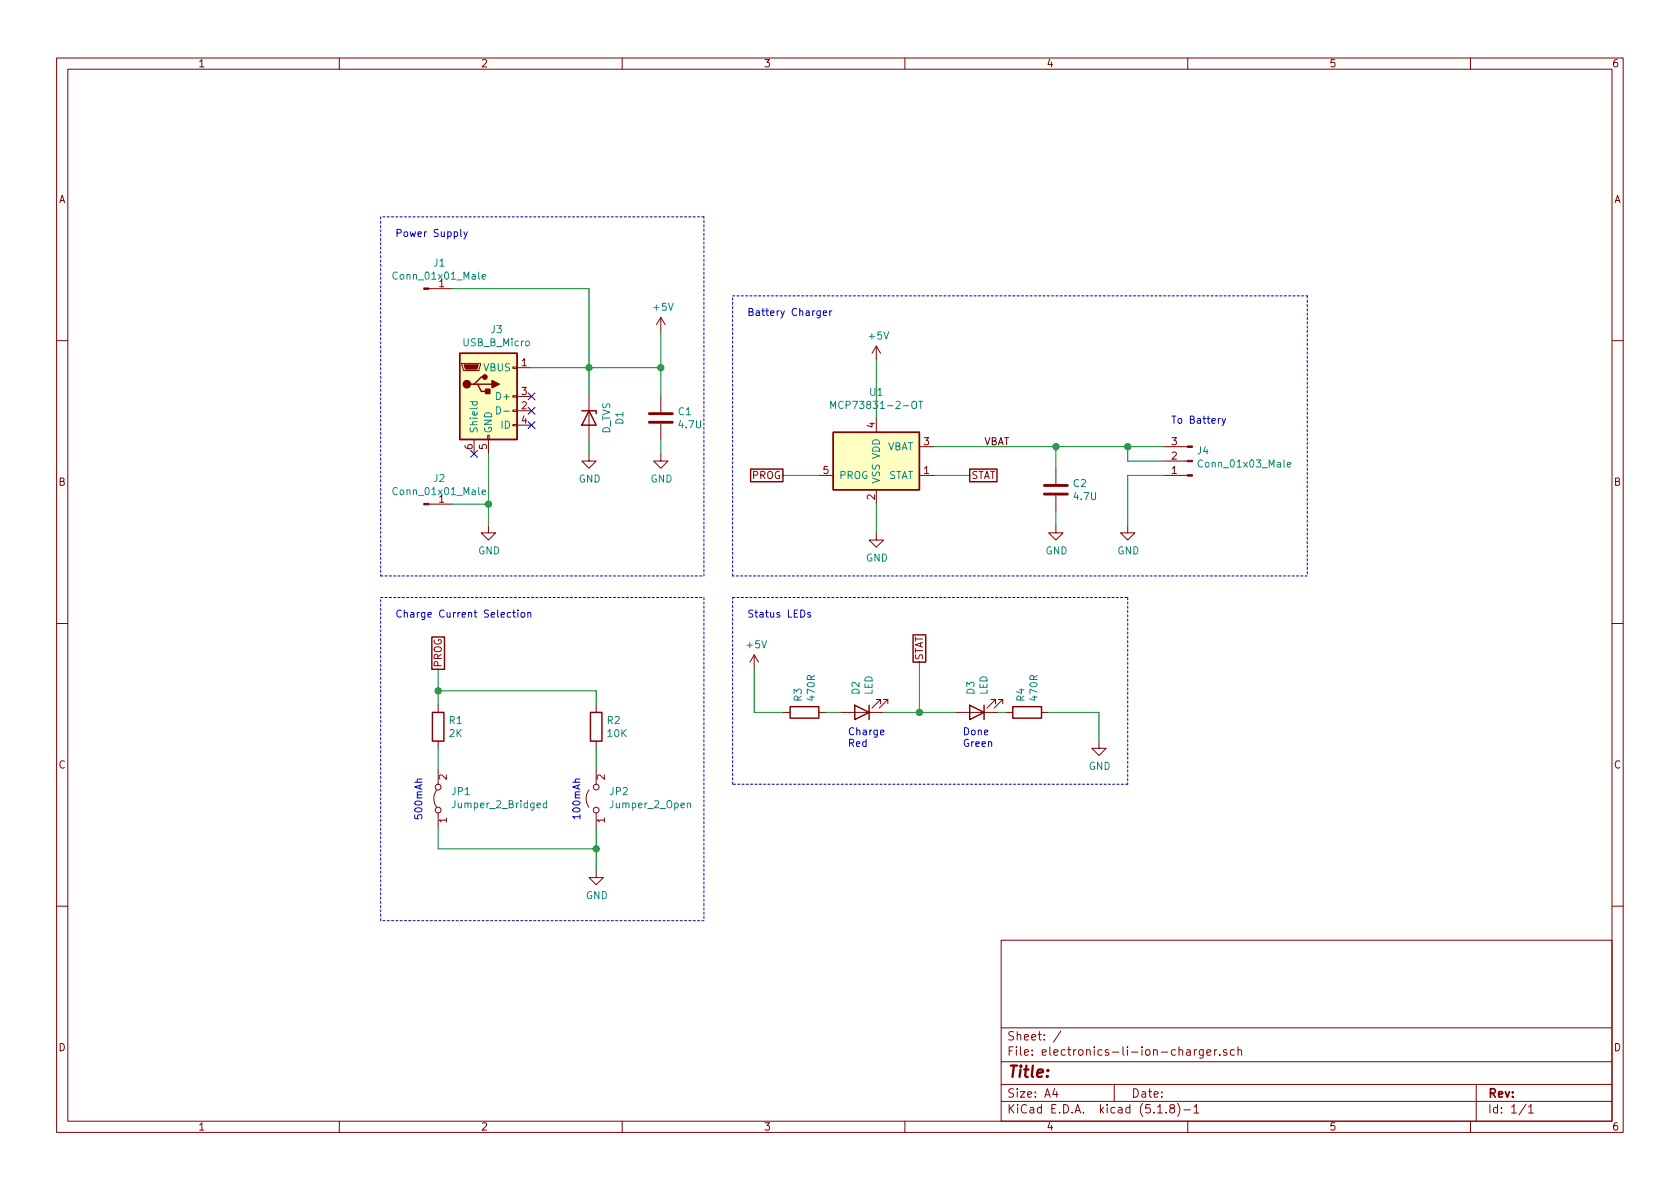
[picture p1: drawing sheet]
EESchema Schematic File Version 4
EELAYER 30 0
EELAYER END
$Descr A4 11693 8268
encoding utf-8
Sheet 1 1
Title ""
Date ""
Rev ""
Comp ""
Comment1 ""
Comment2 ""
Comment3 ""
Comment4 ""
$EndDescr
$Comp
L Device:R R4
U 1 1
P 7150 4950
F 0 "R4" H 7220 4996 50  0000 L CNN
F 1 "470R" H 7220 4905 50  0000 L CNN
F 2 "Resistor_SMD:R_1206_3216Metric_Pad1.30x1.75mm_HandSolder" V 7080 4950 50  0001 C CNN
F 3 "~" H 7150 4950 50  0001 C CNN
	1    7150 4950
	0    -1   -1   0   
$EndComp
$Comp
L Device:R R3
U 1 1
P 5600 4950
F 0 "R3" H 5670 4996 50  0000 L CNN
F 1 "470R" H 5670 4905 50  0000 L CNN
F 2 "Resistor_SMD:R_1206_3216Metric_Pad1.30x1.75mm_HandSolder" V 5530 4950 50  0001 C CNN
F 3 "~" H 5600 4950 50  0001 C CNN
	1    5600 4950
	0    -1   -1   0   
$EndComp
$Comp
L Device:C C2
U 1 1
P 7350 3400
F 0 "C2" H 7465 3446 50  0000 L CNN
F 1 "4.7U" H 7465 3355 50  0000 L CNN
F 2 "Capacitor_SMD:C_1206_3216Metric_Pad1.33x1.80mm_HandSolder" H 7388 3250 50  0001 C CNN
F 3 "~" H 7350 3400 50  0001 C CNN
	1    7350 3400
	1    0    0    -1  
$EndComp
$Comp
L Device:C C1
U 1 1
P 4600 2900
F 0 "C1" H 4715 2946 50  0000 L CNN
F 1 "4.7U" H 4715 2855 50  0000 L CNN
F 2 "Capacitor_SMD:C_1206_3216Metric_Pad1.33x1.80mm_HandSolder" H 4638 2750 50  0001 C CNN
F 3 "~" H 4600 2900 50  0001 C CNN
	1    4600 2900
	1    0    0    -1  
$EndComp
$Comp
L Device:LED D3
U 1 1
P 6800 4950
F 0 "D3" V 6839 4832 50  0000 R CNN
F 1 "LED" V 6748 4832 50  0000 R CNN
F 2 "LED_SMD:LED_1206_3216Metric_Pad1.42x1.75mm_HandSolder" H 6800 4950 50  0001 C CNN
F 3 "~" H 6800 4950 50  0001 C CNN
	1    6800 4950
	-1   0    0    1   
$EndComp
$Comp
L Device:LED D2
U 1 1
P 6000 4950
F 0 "D2" V 6039 4832 50  0000 R CNN
F 1 "LED" V 5948 4832 50  0000 R CNN
F 2 "LED_SMD:LED_1206_3216Metric_Pad1.42x1.75mm_HandSolder" H 6000 4950 50  0001 C CNN
F 3 "~" H 6000 4950 50  0001 C CNN
	1    6000 4950
	-1   0    0    1   
$EndComp
$Comp
L Connector:USB_B_Micro J3
U 1 1
P 3400 2750
F 0 "J3" H 3457 3217 50  0000 C CNN
F 1 "USB_B_Micro" H 3457 3126 50  0000 C CNN
F 2 "Connector_USB:USB_Micro-B_Amphenol_10118194_Horizontal" H 3550 2700 50  0001 C CNN
F 3 "~" H 3550 2700 50  0001 C CNN
	1    3400 2750
	1    0    0    -1  
$EndComp
$Comp
L Battery_Management:MCP73831-2-OT U1
U 1 1
P 6100 3200
F 0 "U1" H 6100 3681 50  0000 C CNN
F 1 "MCP73831-2-OT" H 6100 3590 50  0000 C CNN
F 2 "Package_TO_SOT_SMD:SOT-23-5_HandSoldering" H 6150 2950 50  0001 L CIN
F 3 "http://ww1.microchip.com/downloads/en/DeviceDoc/20001984g.pdf" H 5950 3150 50  0001 C CNN
	1    6100 3200
	1    0    0    -1  
$EndComp
$Comp
L power:GND #PWR0101
U 1 1
P 7850 3650
F 0 "#PWR0101" H 7850 3400 50  0001 C CNN
F 1 "GND" H 7855 3477 50  0000 C CNN
F 2 "" H 7850 3650 50  0001 C CNN
F 3 "" H 7850 3650 50  0001 C CNN
	1    7850 3650
	1    0    0    -1  
$EndComp
$Comp
L power:+5V #PWR0102
U 1 1
P 6100 2500
F 0 "#PWR0102" H 6100 2350 50  0001 C CNN
F 1 "+5V" H 6115 2673 50  0000 C CNN
F 2 "" H 6100 2500 50  0001 C CNN
F 3 "" H 6100 2500 50  0001 C CNN
	1    6100 2500
	1    0    0    -1  
$EndComp
$Comp
L Connector:Conn_01x03_Male J4
U 1 1
P 8300 3200
F 0 "J4" H 8272 3132 50  0000 R CNN
F 1 "Conn_01x03_Male" H 8272 3223 50  0000 R CNN
F 2 "Connector_PinHeader_2.54mm:PinHeader_1x03_P2.54mm_Vertical" H 8300 3200 50  0001 C CNN
F 3 "~" H 8300 3200 50  0001 C CNN
	1    8300 3200
	-1   0    0    1   
$EndComp
Wire Wire Line
	7350 3100 7350 3250
Wire Wire Line
	7350 3100 7850 3100
Wire Wire Line
	8100 3200 7850 3200
Wire Wire Line
	7850 3200 7850 3100
Connection ~ 7850 3100
Wire Wire Line
	7850 3100 8100 3100
Wire Wire Line
	8100 3300 7850 3300
Wire Wire Line
	7850 3300 7850 3650
Wire Wire Line
	7350 3550 7350 3650
$Comp
L power:GND #PWR0103
U 1 1
P 7350 3650
F 0 "#PWR0103" H 7350 3400 50  0001 C CNN
F 1 "GND" H 7355 3477 50  0000 C CNN
F 2 "" H 7350 3650 50  0001 C CNN
F 3 "" H 7350 3650 50  0001 C CNN
	1    7350 3650
	1    0    0    -1  
$EndComp
Wire Wire Line
	5750 4950 5850 4950
$Comp
L power:GND #PWR0106
U 1 1
P 4100 3150
F 0 "#PWR0106" H 4100 2900 50  0001 C CNN
F 1 "GND" H 4105 2977 50  0000 C CNN
F 2 "" H 4100 3150 50  0001 C CNN
F 3 "" H 4100 3150 50  0001 C CNN
	1    4100 3150
	1    0    0    -1  
$EndComp
$Comp
L power:GND #PWR0107
U 1 1
P 4600 3150
F 0 "#PWR0107" H 4600 2900 50  0001 C CNN
F 1 "GND" H 4605 2977 50  0000 C CNN
F 2 "" H 4600 3150 50  0001 C CNN
F 3 "" H 4600 3150 50  0001 C CNN
	1    4600 3150
	1    0    0    -1  
$EndComp
NoConn ~ 3300 3150
NoConn ~ 3700 2950
NoConn ~ 3700 2850
NoConn ~ 3700 2750
$Comp
L power:+5V #PWR0108
U 1 1
P 4600 2300
F 0 "#PWR0108" H 4600 2150 50  0001 C CNN
F 1 "+5V" H 4615 2473 50  0000 C CNN
F 2 "" H 4600 2300 50  0001 C CNN
F 3 "" H 4600 2300 50  0001 C CNN
	1    4600 2300
	1    0    0    -1  
$EndComp
Wire Wire Line
	3700 2550 4100 2550
Wire Wire Line
	4600 2550 4600 2300
Wire Wire Line
	4600 2550 4600 2750
Connection ~ 4100 2550
Wire Wire Line
	4100 2750 4100 2550
Wire Wire Line
	4600 3050 4600 3150
Wire Wire Line
	4100 2550 4600 2550
Text Notes 2750 1650 0    50   ~ 0
Power Supply
$Comp
L Connector:Conn_01x01_Male J1
U 1 1
P 2950 2000
F 0 "J1" H 3058 2181 50  0000 C CNN
F 1 "Conn_01x01_Male" H 3058 2090 50  0000 C CNN
F 2 "Connector_PinHeader_2.54mm:PinHeader_1x01_P2.54mm_Vertical" H 2950 2000 50  0001 C CNN
F 3 "~" H 2950 2000 50  0001 C CNN
	1    2950 2000
	1    0    0    -1  
$EndComp
$Comp
L Connector:Conn_01x01_Male J2
U 1 1
P 2950 3500
F 0 "J2" H 3058 3681 50  0000 C CNN
F 1 "Conn_01x01_Male" H 3058 3590 50  0000 C CNN
F 2 "Connector_PinHeader_2.54mm:PinHeader_1x01_P2.54mm_Vertical" H 2950 3500 50  0001 C CNN
F 3 "~" H 2950 3500 50  0001 C CNN
	1    2950 3500
	1    0    0    -1  
$EndComp
Connection ~ 4600 2550
Wire Wire Line
	3150 2000 4100 2000
Wire Wire Line
	4100 2000 4100 2550
Wire Wire Line
	3400 3150 3400 3500
Wire Wire Line
	3150 3500 3400 3500
Connection ~ 3400 3500
Wire Wire Line
	3400 3500 3400 3650
$Comp
L power:GND #PWR0109
U 1 1
P 3400 3650
F 0 "#PWR0109" H 3400 3400 50  0001 C CNN
F 1 "GND" H 3405 3477 50  0000 C CNN
F 2 "" H 3400 3650 50  0001 C CNN
F 3 "" H 3400 3650 50  0001 C CNN
	1    3400 3650
	1    0    0    -1  
$EndComp
Wire Notes Line
	2650 1500 2650 4000
Wire Notes Line
	2650 4000 4900 4000
Wire Notes Line
	4900 4000 4900 1500
Wire Notes Line
	4900 1500 2650 1500
$Comp
L Device:R R2
U 1 1
P 4150 5050
F 0 "R2" H 4220 5096 50  0000 L CNN
F 1 "10K" H 4220 5005 50  0000 L CNN
F 2 "Resistor_SMD:R_1206_3216Metric_Pad1.30x1.75mm_HandSolder" V 4080 5050 50  0001 C CNN
F 3 "~" H 4150 5050 50  0001 C CNN
	1    4150 5050
	1    0    0    -1  
$EndComp
$Comp
L Jumper:Jumper_2_Bridged JP1
U 1 1
P 3050 5550
F 0 "JP1" V 3096 5462 50  0000 R CNN
F 1 "Jumper_2_Bridged" V 3005 5462 50  0000 R CNN
F 2 "Connector_PinHeader_2.54mm:PinHeader_1x02_P2.54mm_Vertical" H 3050 5550 50  0001 C CNN
F 3 "~" H 3050 5550 50  0001 C CNN
	1    3050 5550
	0    -1   -1   0   
$EndComp
$Comp
L Device:R R1
U 1 1
P 3050 5050
F 0 "R1" H 3120 5096 50  0000 L CNN
F 1 "2K" H 3120 5005 50  0000 L CNN
F 2 "Resistor_SMD:R_1206_3216Metric_Pad1.30x1.75mm_HandSolder" V 2980 5050 50  0001 C CNN
F 3 "~" H 3050 5050 50  0001 C CNN
	1    3050 5050
	1    0    0    -1  
$EndComp
$Comp
L power:GND #PWR0104
U 1 1
P 4150 6050
F 0 "#PWR0104" H 4150 5800 50  0001 C CNN
F 1 "GND" H 4155 5877 50  0000 C CNN
F 2 "" H 4150 6050 50  0001 C CNN
F 3 "" H 4150 6050 50  0001 C CNN
	1    4150 6050
	1    0    0    -1  
$EndComp
Wire Wire Line
	6950 4950 7000 4950
$Comp
L power:GND #PWR02
U 1 1
P 6100 3700
F 0 "#PWR02" H 6100 3450 50  0001 C CNN
F 1 "GND" H 6105 3527 50  0000 C CNN
F 2 "" H 6100 3700 50  0001 C CNN
F 3 "" H 6100 3700 50  0001 C CNN
	1    6100 3700
	1    0    0    -1  
$EndComp
Wire Wire Line
	6100 3500 6100 3700
Text GLabel 5450 3300 0    50   UnSpc ~ 0
PROG
Wire Wire Line
	5450 3300 5700 3300
Wire Wire Line
	4150 4800 4150 4900
Wire Wire Line
	4150 6050 4150 5900
Wire Wire Line
	3050 5900 3050 5750
Connection ~ 4150 5900
Wire Wire Line
	4150 5900 4150 5750
$Comp
L Jumper:Jumper_2_Open JP2
U 1 1
P 4150 5550
F 0 "JP2" V 4196 5462 50  0000 R CNN
F 1 "Jumper_2_Open" V 4105 5462 50  0000 R CNN
F 2 "Connector_PinHeader_2.54mm:PinHeader_1x02_P2.54mm_Vertical" H 4150 5550 50  0001 C CNN
F 3 "~" H 4150 5550 50  0001 C CNN
	1    4150 5550
	0    -1   -1   0   
$EndComp
Text GLabel 3050 4650 1    50   UnSpc ~ 0
PROG
Text Notes 2750 4300 0    50   ~ 0
Charge Current Selection
Wire Notes Line
	2650 4150 4900 4150
Wire Notes Line
	4900 4150 4900 6400
Wire Notes Line
	4900 6400 2650 6400
Wire Notes Line
	2650 6400 2650 4150
Wire Wire Line
	6100 2500 6100 2900
$Comp
L power:+5V #PWR01
U 1 1
P 5250 4650
F 0 "#PWR01" H 5250 4500 50  0001 C CNN
F 1 "+5V" H 5265 4823 50  0000 C CNN
F 2 "" H 5250 4650 50  0001 C CNN
F 3 "" H 5250 4650 50  0001 C CNN
	1    5250 4650
	1    0    0    -1  
$EndComp
Text GLabel 6750 3300 2    50   UnSpc ~ 0
STAT
Text GLabel 6400 4600 1    50   UnSpc ~ 0
STAT
Wire Wire Line
	6500 3300 6750 3300
Wire Wire Line
	6400 4600 6400 4950
Wire Wire Line
	6150 4950 6400 4950
Connection ~ 6400 4950
Wire Wire Line
	6400 4950 6650 4950
Wire Wire Line
	5250 4650 5250 4950
Wire Wire Line
	5250 4950 5450 4950
Text Notes 2950 5400 3    50   ~ 0
500mAh
Text Notes 4050 5400 3    50   ~ 0
100mAh
Wire Wire Line
	3050 4650 3050 4800
Wire Wire Line
	3050 5900 4150 5900
Wire Wire Line
	3050 4800 4150 4800
Connection ~ 3050 4800
Wire Wire Line
	3050 4800 3050 4900
Text Notes 5200 4300 0    50   ~ 0
Status LEDs
Text Notes 5900 5200 0    50   ~ 0
Charge\nRed
Text Notes 6700 5200 0    50   ~ 0
Done\nGreen
Wire Notes Line
	5100 4150 7850 4150
Wire Notes Line
	7850 4150 7850 5450
Wire Notes Line
	7850 5450 5100 5450
Wire Notes Line
	5100 5450 5100 4150
Wire Wire Line
	6500 3100 7350 3100
Connection ~ 7350 3100
$Comp
L power:GND #PWR0105
U 1 1
P 7650 5150
F 0 "#PWR0105" H 7650 4900 50  0001 C CNN
F 1 "GND" H 7655 4977 50  0000 C CNN
F 2 "" H 7650 5150 50  0001 C CNN
F 3 "" H 7650 5150 50  0001 C CNN
	1    7650 5150
	1    0    0    -1  
$EndComp
Wire Wire Line
	7300 4950 7650 4950
Wire Wire Line
	7650 4950 7650 5150
Text Notes 5200 2200 0    50   ~ 0
Battery Charger
Wire Notes Line
	5100 2050 9100 2050
Wire Notes Line
	9100 2050 9100 4000
Wire Notes Line
	9100 4000 5100 4000
Wire Notes Line
	5100 4000 5100 2050
Text Notes 8150 2950 0    50   ~ 0
To Battery
Wire Wire Line
	4100 3050 4100 3150
Text Label 6850 3100 0    50   ~ 0
VBAT
Wire Wire Line
	3050 5200 3050 5350
Wire Wire Line
	4150 5200 4150 5350
$Comp
L Device:D_Zener D1
U 1 1
P 4100 2900
F 0 "D1" H 4100 3117 50  0000 C CNN
F 1 "D_TVS" H 4100 3026 50  0000 C CNN
F 2 "electronics-li-ion-charger:Diode_TVS-MSP5.0A" H 4100 2900 50  0001 C CNN
F 3 "~" H 4100 2900 50  0001 C CNN
	1    4100 2900
	0    1    1    0   
$EndComp
$EndSCHEMATC
